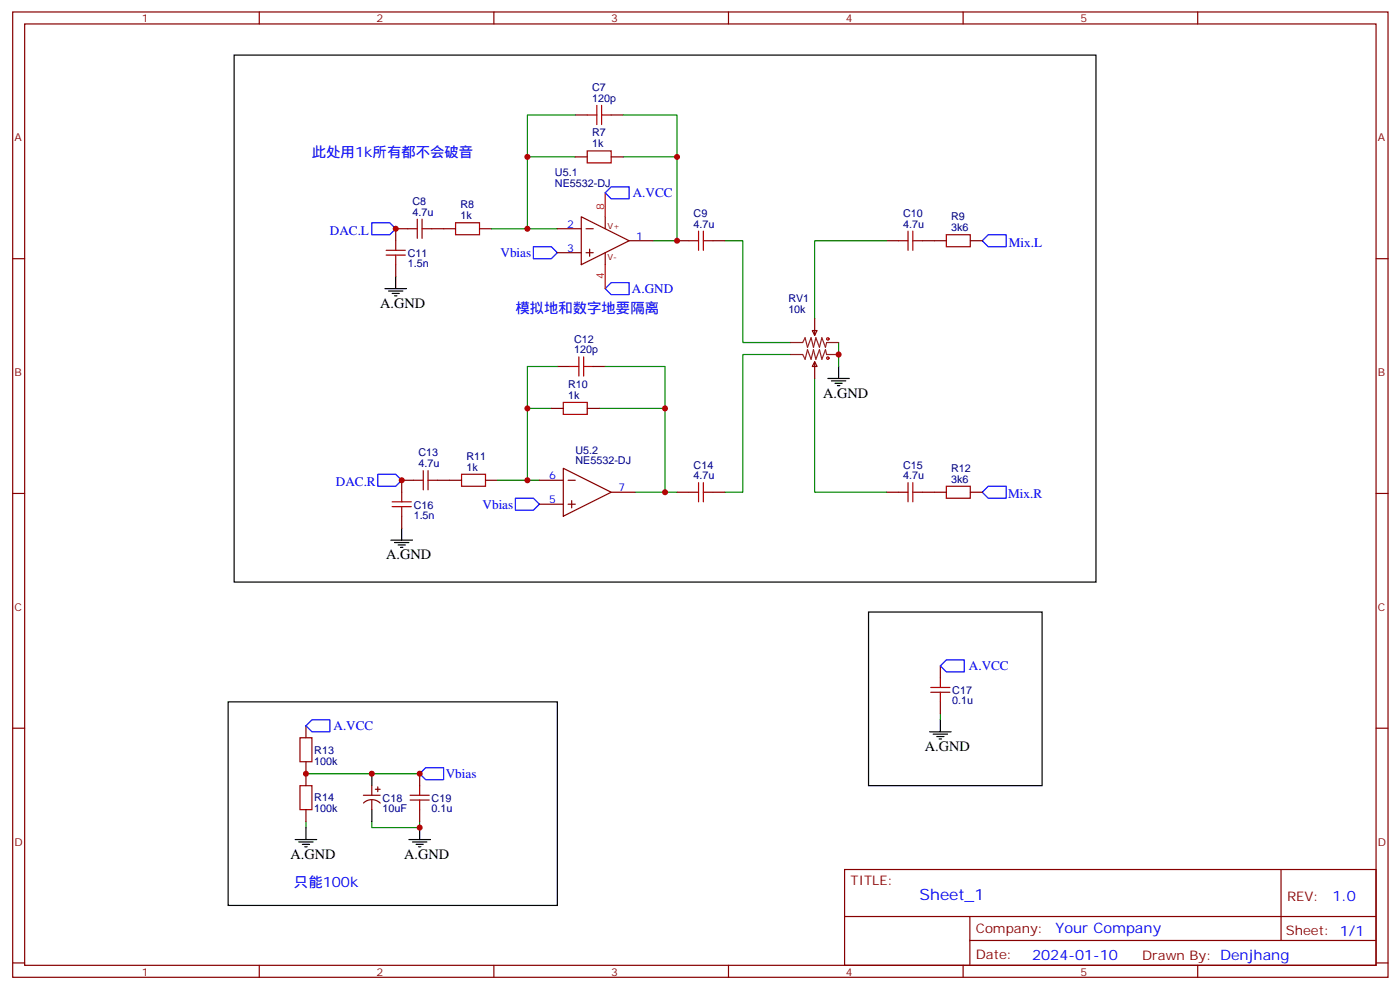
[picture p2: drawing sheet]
<svg xmlns="http://www.w3.org/2000/svg" width="413mm" height="292mm" viewBox="0 0 413 292" stroke-linecap="round" stroke-linejoin="round" font-family="sans-serif">
<g fill="none" stroke="#870000" stroke-width=".35">
<path d="M3.7 3.5h405.4v284.4h-405.4zM7.3 7.1h398.3v277.2h-398.3zM76.4 3.5v3.6M145.6 3.5v3.6M214.7 3.5v3.6M283.8 3.5v3.6M353 3.5v3.6M169.5 33.9h3.6M180.1 33.9h3.6M169.5 46.2h3.6M180.1 46.2h3.6M3.7 76.2h3.6"/>
<path d="M116.6 78v3.5M120.2 67.4h-3.6v3.5M127.2 67.4h7.1M141.3 67.4h3.6M164.3 67.4h7M164.3 74.4h7M171.3 63.9l14.1 7-14.1 7.1zM172.7 67.4h2.1M172.7 74.4h2.1M173.8 73.4v2.1M178.4 63.9v3.5M178.4 74.4v3.6"/>
<path d="M185.4 70.9h7.1M199.5 70.9h3.6M210.1 70.9h3.5M261.3 70.9h3.5M271.9 70.9h7M286 70.9h3.5M405.6 76.2h3.5M239.4 97.4h1.4l-.7 1.4zM240.1 93.8v5M164.3 107.9h3.5M174.8 107.9h3.6M240.1 106.5l.7 1.4h-1.4z"/>
<path d="M240.1 106.5v5M162.5 120.3h3.5M166 137.9l14.1 7.1-14.1 7zM173.1 120.3h3.5M3.7 145.3h3.6M118.4 152v3.6M121.9 141.5h-3.5v3.5M129 141.5h7M143.1 141.5h3.5M159 141.5h7M159 148.5h7M167.4 141.5h2.1"/>
<path d="M167.4 148.5h2.1M168.5 147.5v2.1M180.1 145h7.1M199.5 145h3.6M210.1 145h3.5M261.3 145h3.5M271.9 145h7M286 145h3.5M405.6 145.3h3.5M277.1 196.1v3.6M3.7 214.5h3.6M90.2 213.8v3.5"/>
<path d="M277.1 206.7v3.6M405.6 214.5h3.5M90.2 224.4v7M90.2 238.5v3.5M107.1 234.2h4.9M107.1 236.5a3.5 3.5 0 0 1 5 0M109.6 231.4v2.8M109.6 235.7v2.8M110.6 232.5h1.4M111.3 231.8v1.4M123.7 227.9v3.5M123.7 238.5v3.5"/>
<path d="M248.9 256.1h156.7v28.2h-156.7zM377.5 256.1l.1 20.9M249 270h156.4M285.8 277h119.6M285.8 270v14.1M3.7 283.6h3.6M76.4 284.3v3.6M145.6 284.3v3.6M214.7 284.3v3.6M283.8 284.3v3.6M353 284.3v3.6M405.6 283.6h3.5"/>
</g>
<g fill="none" stroke="#000" stroke-width=".35">
<path d="M69 16.2h254v155.2h-254zM113.5 85h6.3M114.5 85.7h4.2M115.6 86.4h2.1M116.3 87.1h.7M116.6 81.5v3.5M244 111.5h6.3M245 112.2h4.3M246.1 112.9h2.1M246.8 113.6h.7M247.2 107.9v3.6M115.2 159.1h6.4"/>
<path d="M116.3 159.8h4.2M118.4 155.6v3.5M117.3 160.5h2.2M118 161.2h.7M256 180.3h51.1v51.1h-51.1zM67.2 206.7h97.1v60h-97.1zM274 215.5h6.3M275 216.3h4.3M276.1 217h2.1M276.8 217.7h.7M277.1 212v3.5M109.6 227.9v3.5"/>
<path d="M109.6 238.5v3.5M87 247.3h6.3M88.1 248h4.2M89.1 248.7h2.1M89.8 249.4h.7M90.2 243.8v3.5M120.5 247.3h6.4M121.6 248h4.2M122.6 248.7h2.1M123.3 249.4h.7M123.7 243.8v3.5"/>
</g>
<g fill="none" stroke="#a10000" stroke-width=".35">
<path d="M173.1 33.9h2.8M175.9 31v5.7M177.3 33.9h2.8M177.3 31v5.7M173.1 44.4h7v3.6h-7zM113.8 75.1h5.7M113.8 73.7h5.7M116.6 70.9v2.8M116.6 75.1v2.9M120.2 67.4h2.8M123 64.6v5.6M124.4 67.4h2.8"/>
<path d="M124.4 64.6v5.6M134.3 65.6h7v3.5h-7zM203.1 70.9h2.8M205.9 68.1v5.6M207.3 70.9h2.8M207.3 68.1v5.6M264.8 70.9h2.8M267.6 68.1v5.6M269 68.1v5.6M269 70.9h2.9M278.9 69.1h7.1v3.6h-7.1zM166 118.5h7.1v3.6h-7.1z"/>
<path d="M167.8 107.9h2.8M170.6 105.1v5.7M172 107.9h2.8M172 105.1v5.7M124.7 138.6v5.7M126.2 138.6v5.7M136 139.7h7.1v3.5h-7.1zM115.6 149.2h5.6M115.6 147.8h5.6M118.4 145v2.8M118.4 149.2v2.8M121.9 141.5h2.8"/>
<path d="M126.2 141.5h2.8M203.1 145h2.8M205.9 142.2v5.6M207.3 145h2.8M207.3 142.2v5.6M264.8 145h2.8M267.6 142.2v5.6M269 145h2.9M269 142.2v5.6M278.9 143.2h7.1v3.6h-7.1zM277.1 199.7v2.8M88.4 217.3h3.5v7.1h-3.5z"/>
<path d="M274.3 203.9h5.7M274.3 202.5h5.7M277.1 203.9v2.8M88.4 231.4h3.5v7.1h-3.5zM120.9 235.7h5.6M120.9 234.2h5.6M123.7 231.4v2.8M123.7 235.7v2.8"/>
<circle cx="244" cy="99.8" r=".35"/>
<circle cx="244" cy="105.5" r=".35"/>
</g>
<path d="M180.1 55h5.3v3.6h-5.3l-1.7-1.8zM109.6 65.6h5.3l1.7 1.8-1.7 1.7h-5.3zM157.2 72.7h5.3l1.8 1.7-1.8 1.8h-5.3zM289.5 70.9l1.8-1.8h5.2v3.6h-5.2zM178.4 85l1.7-1.7h5.3v3.5h-5.3zM111.3 139.7h5.3l1.8 1.8-1.8 1.7h-5.3zM151.9 146.8h5.3l1.8 1.7-1.8 1.8h-5.3zM291.3 143.2h5.2v3.6h-5.2l-1.8-1.8zM277.1 196.1l1.8-1.7h5.3v3.5h-5.3zM91.9 212h5.3v3.5h-5.3l-1.7-1.7zM123.7 227.9l1.7-1.8h5.3v3.6h-5.3z" fill="none" stroke="#00f" stroke-width=".35"/>
<g fill="none" stroke="#008700" stroke-width=".35">
<path d="M169.5 33.9h-14.1v12.3M183.7 33.9h15.8v12.3M169.5 46.2h-14.1v21.2M183.7 46.2h15.8v24.7h-7M144.9 67.4h19.4M213.6 70.9h5.3v30h14.1M261.3 70.9h-21.2v22.9M164.3 107.9h-8.9v12.4M178.4 107.9h17.6v12.4M233 104.4h-14.1v40.6h-5.3M240.1 111.5v33.5h21.2M247.2 100.9v7"/>
<path d="M162.5 120.3h-7.1v21.2M176.6 120.3h19.4v24.7h-8.8M146.6 141.5h12.4M196 145h3.5M277.1 210.3v1.7M90.2 227.9h33.5M90.2 242v1.8M109.6 242v1.8h14.1v-1.8"/>
</g>
<path d="M233 100.9h3.6l.7-1.4 .7 2.8 1-2.8 .7 2.8 .8-2.8 1 2.8 .7-2.8 1.1 2.8 .3-1.4h3.6M233 104.4h3.6l.7 1.4 .7-2.8 1 2.8 .7-2.8 .8 2.8 1-2.8 .7 2.8 1.1-2.8 .3 1.4h3.6" fill="none" stroke="#8c2424" stroke-width=".35"/>
<path d="M178.4 56.8v7.1M178.4 78v7" fill="none" stroke="#f00" stroke-width=".35"/>
<g fill="#c00">
<circle cx="118.4" cy="141.5" r=".88"/>
<circle cx="116.6" cy="67.4" r=".88"/>
<circle cx="123.7" cy="227.9" r=".88"/>
<circle cx="123.7" cy="243.8" r=".88"/>
<circle cx="90.2" cy="227.9" r=".88"/>
<circle cx="109.6" cy="227.9" r=".88"/>
<circle cx="247.2" cy="104.4" r=".88"/>
<circle cx="196" cy="145" r=".88"/>
<circle cx="199.5" cy="70.9" r=".88"/>
<circle cx="155.4" cy="67.4" r=".88"/>
<circle cx="155.4" cy="46.2" r=".88"/>
<circle cx="199.5" cy="46.2" r=".88"/>
<circle cx="155.4" cy="141.5" r=".88"/>
<circle cx="155.4" cy="120.3" r=".88"/>
<circle cx="196" cy="120.3" r=".88"/>
</g>
<text font-size="4.6" fill="#00f" x="271" y="265.1">Sheet_1</text>
<g font-size="4.2" fill="#00f">
<text x="91.9" y="46.2">此处用1k所有都不会破音</text>
<text x="151.9" y="92.1">模拟地和数字地要隔离</text>
<text x="86.6" y="261.4">只能100k</text>
<text x="392.7" y="265.4">1.0</text>
<text x="311.1" y="274.9">Your Company</text>
<text x="304.2" y="282.7">2024-01-10</text>
</g>
<g font-size="4.2">
<text x="112" y="90.7">A.GND</text>
<text x="242.6" y="117.1">A.GND</text>
<text x="113.8" y="164.7">A.GND</text>
<text x="272.6" y="221.2">A.GND</text>
<text x="85.6" y="252.9">A.GND</text>
<text x="119.1" y="252.9">A.GND</text>
</g>
<g font-size="3.9" fill="#00f">
<text x="186.5" y="58.1">A.VCC</text>
<text x="97.2" y="69.1">DAC.L</text>
<text x="147.5" y="75.7">Vbias</text>
<text x="297.3" y="72.7">Mix.L</text>
<text x="186.3" y="86.3">A.GND</text>
<text x="99" y="143.2">DAC.R</text>
<text x="142.2" y="149.8">Vbias</text>
<text x="297.1" y="146.8">Mix.R</text>
<text x="285.6" y="197.4">A.VCC</text>
<text x="98.3" y="215">A.VCC</text>
<text x="131.4" y="229.2">Vbias</text>
</g>
<g font-size="3.9" fill="#800">
<text x="250.7" y="260.7">TITLE:</text>
<text x="379.3" y="265.4">REV:</text>
<text x="287.6" y="274.9">Company:</text>
<text x="379" y="275.5">Sheet: 1/1</text>
<text x="287.6" y="282.6">Date:</text>
<text x="336.6" y="282.7">Drawn By: Denjhang</text>
</g>
<g font-size="3.2" fill="#800">
<text x="41.8" y="6.5">1</text>
<text x="111" y="6.5">2</text>
<text x="180.1" y="6.5">3</text>
<text x="249.3" y="6.5">4</text>
<text x="318.4" y="6.5">5</text>
<text x="4.3" y="41.6">A</text>
<text x="406.1" y="41.6">A</text>
<text x="4.3" y="110.8">B</text>
<text x="406.1" y="110.8">B</text>
<text x="4.3" y="179.9">C</text>
<text x="406.1" y="179.9">C</text>
<text x="4.3" y="249.1">D</text>
<text x="406.1" y="249.1">D</text>
<text x="41.8" y="287.3">1</text>
<text x="111" y="287.3">2</text>
<text x="180.1" y="287.3">3</text>
<text x="249.3" y="287.3">4</text>
<text x="318.4" y="287.3">5</text>
</g>
<g font-size="3.2" fill="#000080">
<text x="174.5" y="30">120p</text>
<text x="174.5" y="26.8">C7</text>
<text x="174.5" y="40.2">R7</text>
<text x="174.5" y="43.4">1k</text>
<text x="163.5" y="51.8">U5.1</text>
<text x="163.5" y="55">NE5532-DJ</text>
<text x="121.6" y="63.5">4.7u</text>
<text x="121.6" y="60.4">C8</text>
<text x="135.7" y="64.6">1k</text>
<text x="135.7" y="61.4">R8</text>
<text x="204.4" y="64">C9</text>
<text x="266.1" y="64">C10</text>
<text x="280.3" y="64.9">R9</text>
<text x="204.4" y="67">4.7u</text>
<text x="266.1" y="67">4.7u</text>
<text x="280.3" y="68.1">3k6</text>
<text x="120.2" y="75.7">C11</text>
<text x="120.2" y="78.7">1.5n</text>
<text x="232.3" y="88.9">RV1</text>
<text x="232.3" y="92.1">10k</text>
<text x="169.2" y="100.9">C12</text>
<text x="169.2" y="104.1">120p</text>
<text x="167.4" y="117.5">1k</text>
<text x="167.4" y="114.3">R10</text>
<text x="123.3" y="137.6">4.7u</text>
<text x="123.3" y="134.5">C13</text>
<text x="137.5" y="135.5">R11</text>
<text x="169.6" y="136.8">NE5532-DJ</text>
<text x="169.6" y="133.6">U5.2</text>
<text x="137.5" y="138.6">1k</text>
<text x="204.4" y="141.1">4.7u</text>
<text x="204.4" y="138.1">C14</text>
<text x="266.1" y="141.1">4.7u</text>
<text x="266.1" y="138.1">C15</text>
<text x="280.3" y="142.2">3k6</text>
<text x="280.3" y="139">R12</text>
<text x="121.9" y="149.8">C16</text>
<text x="121.9" y="152.8">1.5n</text>
<text x="280.7" y="207.5">0.1u</text>
<text x="280.7" y="204.3">C17</text>
<text x="92.6" y="222">R13</text>
<text x="92.6" y="225.2">100k</text>
<text x="92.6" y="239.3">100k</text>
<text x="92.6" y="236.1">R14</text>
<text x="112.8" y="239.2">10uF</text>
<text x="112.8" y="236.1">C18</text>
<text x="127.2" y="239.3">0.1u</text>
<text x="127.2" y="236.1">C19</text>
</g>
<g font-size="3.2" fill="#f00">
<text x="178" y="61.7" transform="rotate(-90 178 61.7)">8</text>
<text x="178" y="82.1" transform="rotate(-90 178 82.1)">4</text>
</g>
<g font-size="3.2" fill="#00f">
<text x="167.2" y="67">2</text>
<text x="187.5" y="70.6">1</text>
<text x="167.2" y="74.1">3</text>
<text x="161.9" y="141.1">6</text>
<text x="161.9" y="148.2">5</text>
<text x="182.2" y="144.6">7</text>
</g>
<g font-size="2.5" fill="#800">
<text x="179.1" y="67.4">V+</text>
<text x="179.1" y="76.6">V-</text>
</g>
</svg>
